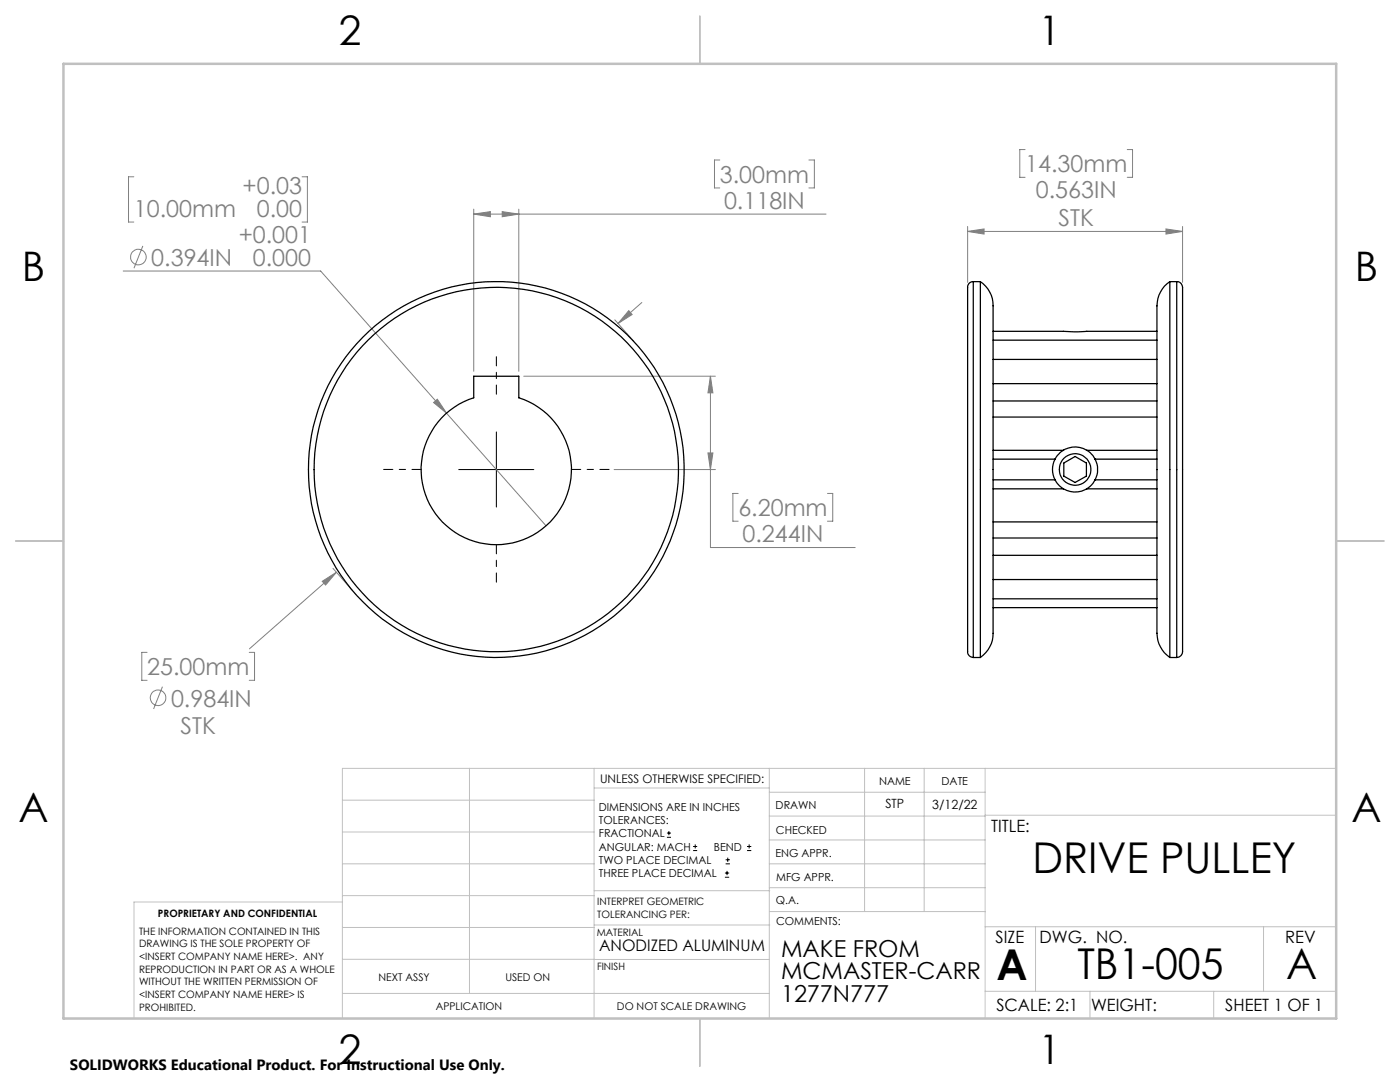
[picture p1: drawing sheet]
<svg xmlns="http://www.w3.org/2000/svg" width="279mm" height="216mm" viewBox="0 0 279 216" stroke-linecap="round" stroke-linejoin="round" font-family="sans-serif">
<g fill="none" stroke="#808080" stroke-width=".2">
<path d="M26.7 35.3h-1.1v9h1.1M60.3 35.3h1v9h-1M143.7 31.9h-1.1v5.6h1.1M161.4 31.9h1.1v5.6h-1.1M204.6 29.8h-1.1v5.6h1.1M225 29.8h1v5.6h-1M24.6 54.1h39.4l25.1 28.3M28.5 49.1l-1.8 4.4M94.5 41.7v32.4M94.5 42.7h70.4M94.5 42.7l3.4-.5v1.1zM100.2 42.2l3.3 .5-3.3 .6z"/>
<path d="M103.5 41.7v32.4M193.1 46.2l3.3-.5v1zM193.1 45.2v11.1M193.1 46.2h42.9M232.7 45.7l3.3 .5-3.3 .5zM236 45.2v11.1M104.5 75.1h38.3M122.7 63.8l3.8 4.3M125.5 62l.7 .8-2.9 1.8zM128.1 60.4l-4.8 4.2M141.8 75.1l.5 3.3h-1zM141.8 75.1v34.2h28.9"/>
<path d="M86.5 80.3l.8-.6 1.8 2.7zM89.1 82.4l19.9 22.5M122.6 93.7h20.2M141.3 90.4h1l-.5 3.3zM147.3 98.5h-1v5.5h1M165.1 98.5h1.1v5.5h-1.1M64.3 116l2.8-1.8-2.1 2.5zM66.5 113.4l3.8 4.4M67.1 114.2l-17.3 15.3M29.4 130.2h-1.1v5.5h1.1M32.4 137l-1.7 4.5M49.7 130.2h1.1v5.5h-1.1"/>
<circle cx="27.6" cy="51.3" r="1.56"/>
<circle cx="31.5" cy="139.2" r="1.55"/>
</g>
<g fill="none" stroke="#000" stroke-width=".2">
<path d="M91.5 93.7h15M99.1 86.2v15M133.1 167.1h.8M133.1 166.2h.8M133.5 165.8v.9M138.3 169.7h.8M138.3 168.9h.8M138.7 168.5v.8M144.7 175h.8M144.7 174.2h.8M144.8 172.4h.9M144.8 171.6h.9"/>
<path d="M145.1 173.8v.8M145.2 171.1v.9M149.1 169.7h.8M149.1 168.9h.8M149.5 168.5v.8"/>
</g>
<path d="M99.1 78.7v-7.5M84.1 93.7h-7.5M114.1 93.7h7.5M99.1 108.7v7.5" fill="none" stroke="#000" stroke-width=".2" stroke-dasharray="15.2 1.3 1.3 1.3" stroke-dashoffset="13.4"/>
<g fill="none" stroke="#c0c0c0" stroke-width=".2">
<path d="M68.3 159.7h50.3M93.7 153.3v44.9M118.6 153.3v49.9M118.6 157.2h34.9M153.5 153.3v49.9M153.5 158.1h43.1M172.5 153.3v28.6M184.4 153.3v28.6M196.6 153.3v49.9M266.7 153.3h-198.4v49.9M68.3 178.7h50.3M68.3 172.4h50.3"/>
<path d="M68.3 166h50.3M68.3 180h-41.6v23.2M118.6 177.7h35M153.5 167.6h43.1M153.5 162.8h43.1M153.5 172.4h43.1M153.5 177.1h43.1M196.6 162.7h70.1M68.3 198.2h85.2M68.3 191.4l85.2 .1M68.3 185.1h50.3M118.6 184.6h35"/>
<path d="M153.6 181.9h43M196.6 197.8h70.1M196.6 184.9h70.1M206.7 184.9v12.9M217.5 197.8v5.4M242.2 197.8v5.4M252.2 184.9v12.9"/>
</g>
<path d="M139.7 3.2v9.5M3.1 107.9h9.6M266.7 107.9h9.5M139.7 203.2v9.6" fill="none" stroke="#c0c0c0" stroke-width=".25"/>
<path d="M12.7 12.7h254v190.5h-254z" fill="none" stroke="#c0c0c0" stroke-width=".5"/>
<path d="M125.5 62l.7 .8-2.9 1.8zM64.3 116l2.8-1.8-2.1 2.5zM86.5 80.3l2.6 2.1-1.8-2.7zM94.5 42.7l3.4-.5v1.1zM100.2 42.2l3.3 .5-3.3 .6zM141.8 75.1l.5 3.3h-1zM141.3 90.4h1l-.5 3.3zM193.1 46.2l3.3-.5v1zM232.7 45.7l3.3 .5-3.3 .5z" fill="#808080"/>
<g fill="none" stroke="#000" stroke-width=".25">
<path d="M194.2 56.2a1.35 1.35 0 0 0-1.1 1.8v71.6a1.23 1.23 0 0 0 1.1 1.6M194.2 56.2v75M194.2 56.2h1.5M195.7 56.2a6.6 6.6 0 0 1 2.5 6.2v63.3a5.8 5.8 0 0 1-2.5 5.5M195.7 56.2v75M233.5 56.2a6.8 6.8 0 0 0-2.6 6.2v63.3a6 6 0 0 0 2.6 5.5M233.5 56.2v75M233.5 56.2h1.3M234.8 56.2a1.34 1.34 0 0 1 1.2 1.7v71.3a1.61 1.61 0 0 1-.9 2h-.3M234.8 56.2v75M94.5 75.1h9v4.3a15 15 0 0 1 7.7 23.1 15 15 0 0 1-24.3 0 15 15 0 0 1 7.6-23.1zM198.2 66.1l16.1 .1 16.6-.1"/>
<path d="M198.2 76.6h32.7M198.2 71.7h32.7M198.2 67.9h32.7M198.2 97.5h14M198.2 89.9h14M198.2 83.2h32.7M198.2 95.7h12.4M198.2 91.6h12.4M198.2 80h32.7M210.6 95.7l.7 1.1 .9 .7M210.6 91.6a4.3 4.3 0 0 0 0 4.1M212.2 97.5a4.6 4.6 0 0 0 4.7 0"/>
<path d="M212.2 89.9a4.4 4.4 0 0 1 4.7 0M212.2 89.9l-1.2 1-.4 .7M212.3 92.4l2.3-1.3 2.2 1.3v2.6l-2.2 1.3-2.3-1.3zM216.9 89.9l1.2 1 .4 .7M216.9 97.5h14M216.9 89.9h14M218.5 95.7l-.7 1.1-.9 .7M218.5 91.6a4.6 4.6 0 0 1 0 4.1M218.5 95.7h12.4M218.5 91.6h12.4M198.2 104.1h32.7M198.2 107.4h32.7"/>
<path d="M198.2 110.8h32.7M198.2 115.6h32.7M198.2 119.5h32.7M194.2 131.2h1.5M198.2 121.2h32.7M233.5 131.2h1.3"/>
<circle cx="99" cy="93.7" r="36.4"/>
<circle cx="99.1" cy="93.7" r="37.5"/>
<circle cx="214.6" cy="93.7" r="3.2"/>
</g>
<g font-size="8.5">
<text x="206" y="174.2">DRIVE PULLEY</text>
<text x="198.9" y="195.5">A</text>
<text x="215" y="195.4">TB1-005</text>
<text x="256.7" y="195.4">A</text>
</g>
<g font-size="8.1">
<text x="67.6" y="8.9">2</text>
<text x="207.3" y="8.9">1</text>
<text x="4.4" y="56.2">B</text>
<text x="270.4" y="56.2">B</text>
<text x="3.7" y="164.1">A</text>
<text x="269.7" y="164.1">A</text>
<text x="67.6" y="212.4">2</text>
<text x="207.3" y="212.4">1</text>
</g>
<g font-size="4.7" fill="#808080">
<text x="204.6" y="34.4">14.30mm</text>
<text x="48.4" y="38.8">+0.03</text>
<text x="143.7" y="36.5">3.00mm</text>
<text x="144.5" y="41.7">0.118IN</text>
<text x="206.7" y="39.6">0.563IN</text>
<text x="26.7" y="43.2">10.00mm</text>
<text x="51.2" y="43.3">0.00</text>
<text x="211.2" y="45.2">STK</text>
<text x="30.2" y="53">0.394IN</text>
<text x="47.6" y="48.5">+0.001</text>
<text x="50.5" y="53">0.000</text>
<text x="147.4" y="103">6.20mm</text>
<text x="148.2" y="108.2">0.244IN</text>
<text x="29.4" y="134.7">25.00mm</text>
<text x="34.1" y="141">0.984IN</text>
<text x="36" y="146.5">STK</text>
</g>
<g font-size="4.7">
<text x="155.9" y="190.9">MAKE FROM</text>
<text x="155.9" y="195.4">MCMASTER-CARR</text>
<text x="155.9" y="199.9">1277N777</text>
</g>
<g font-size="3.4">
<text x="197.8" y="166">TITLE:</text>
<text x="198.7" y="188.1">SIZE</text>
<text x="207.5" y="188.1">DWG. NO.</text>
<text x="256.5" y="188.2">REV</text>
<text x="198.8" y="201.7">SCALE: 2:1</text>
<text x="217.7" y="201.8">WEIGHT:</text>
<text x="244.5" y="201.7">SHEET 1 OF 1</text>
</g>
<text font-size="3.2" x="119.6" y="189.8">ANODIZED ALUMINUM</text>
<text font-size="3" x="14" y="213.5">SOLIDWORKS Educational Product. For Instructional Use Only.</text>
<g font-size="2.5">
<text x="176.7" y="161.3">STP</text>
<text x="186.1" y="161.4">3/12/22</text>
</g>
<text font-size="2.4" x="119.8" y="156.2">UNLESS OTHERWISE SPECIFIED:</text>
<g font-size="2.2">
<text x="119.5" y="161.8">DIMENSIONS ARE IN INCHES</text>
<text x="154.8" y="161.4">DRAWN</text>
<text x="175.4" y="156.6">NAME</text>
<text x="187.9" y="156.7">DATE</text>
<text x="119.5" y="164.4">TOLERANCES:</text>
<text x="119.5" y="167.1">FRACTIONAL</text>
<text x="154.9" y="166.3">CHECKED</text>
<text x="119.5" y="169.7">ANGULAR: MACH</text>
<text x="119.5" y="172.4">TWO PLACE DECIMAL</text>
<text x="142.5" y="169.7">BEND</text>
<text x="154.8" y="171">ENG APPR.</text>
<text x="119.5" y="175">THREE PLACE DECIMAL</text>
<text x="154.9" y="175.7">MFG APPR.</text>
<text x="154.9" y="180.4">Q.A.</text>
<text x="154.9" y="184.6">COMMENTS:</text>
</g>
<g font-size="2.1">
<text x="75.5" y="195.7">NEXT ASSY</text>
<text x="100.9" y="195.7">USED ON</text>
<text x="86.9" y="201.5">APPLICATION</text>
<text x="123.1" y="201.6">DO NOT SCALE DRAWING</text>
</g>
<g font-size="2">
<text x="31.5" y="182.9">PROPRIETARY AND CONFIDENTIAL</text>
<text x="119.2" y="180.6">INTERPRET GEOMETRIC</text>
<text x="119.2" y="183.1">TOLERANCING PER:</text>
<text x="27.8" y="186.5">THE INFORMATION CONTAINED IN THIS</text>
<text x="27.8" y="189">DRAWING IS THE SOLE PROPERTY OF</text>
<text x="27.8" y="191.6">&lt;INSERT COMPANY NAME HERE&gt;. ANY</text>
<text x="119.1" y="186.7">MATERIAL</text>
<text x="27.8" y="194.1">REPRODUCTION IN PART OR AS A WHOLE</text>
<text x="27.8" y="196.6">WITHOUT THE WRITTEN PERMISSION OF</text>
<text x="119.1" y="193.5">FINISH</text>
<text x="27.8" y="199.1">&lt;INSERT COMPANY NAME HERE&gt; IS</text>
<text x="27.8" y="201.7">PROHIBITED.</text>
</g>
</svg>
